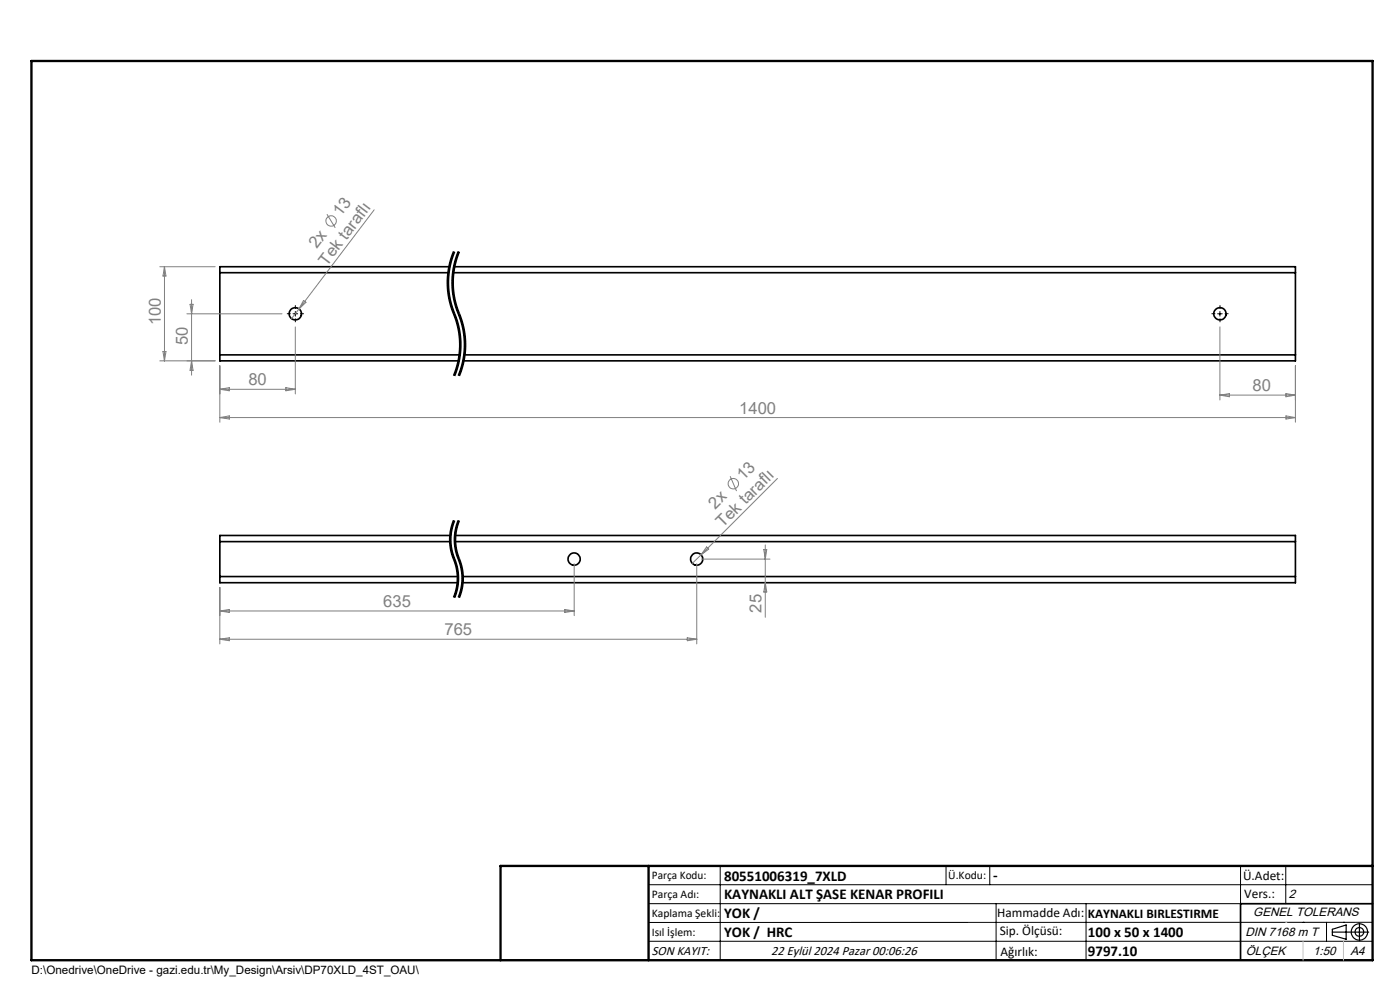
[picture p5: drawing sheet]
<svg xmlns="http://www.w3.org/2000/svg" width="297mm" height="210mm" viewBox="0 0 297 210" stroke-linecap="round" stroke-linejoin="round" font-family="sans-serif">
<g fill="none" stroke="#000" stroke-width=".35">
<path d="M46.6 57.8v17.5M46.6 57.8h48.5M95.4 56.6h-48.8v1.2M96.1 57.8h178.7M96.3 56.6h178.5v1.2M274.8 57.8v17.5M46.6 75.3v1.2h50.7M46.6 75.3h50.9M98.5 75.3h176.3M274.8 75.3v1.2h-176.5M46.6 114.9h48.9M46.6 114.9v7.4"/>
<path d="M95.5 113.6h-48.9v1.3M96.5 113.6h178.3v1.3M96.5 114.9h178.3M274.8 114.9v7.4M46.6 122.3v1.3h50.5M46.6 122.3h50.5M98.1 122.3h176.7M274.8 122.3v1.3h-176.7M291.2 191.7h-28v12"/>
<circle cx="62.7" cy="66.6" r="1.31"/>
<circle cx="258.8" cy="66.6" r="1.3"/>
<circle cx="121.8" cy="118.6" r="1.3"/>
<circle cx="147.8" cy="118.6" r="1.3"/>
</g>
<g fill="none" stroke="#808080" stroke-width=".21">
<path d="M33.9 56.6h11.7M34.9 56.6v19.9M34.9 56.6l.3 2h-.6zM69.4 45.4l1.7 2.9M79.4 44.5l-16 21M33.9 76.5h11.7M34.6 74.6h.6l-.3 1.9zM39.7 66.6h20.1M40.3 64.5h.7l-.4 2.1zM40.6 63.6v16M40.6 76.5l.4 2.1h-.7zM46.6 77.6v12"/>
<path d="M62.7 69.3v14.3M63.4 65.5l-1.6 2.1M64.4 63.7l.5 .4-1.5 1.4zM258.8 69.3v15.5M274.8 77.6v12M46.6 82.6l2-.4v.7zM46.6 88.6l2-.4v.7zM46.6 82.6h16.1M46.6 88.6h228.2M60.6 82.2l2.1 .4-2.1 .3zM258.8 83.8h16M258.8 83.8l2-.3v.7z"/>
<path d="M272.8 88.2l2 .4-2 .3zM272.8 83.5l2 .3-2 .4zM121.8 119.6v11M147.8 119.6v17M148.7 117.7l-1.8 1.8M148.8 118.6h14.5M149.9 116l.5 .5-1.7 1.2zM154.9 101l1.3 3.2M162 116.6h.7l-.4 2zM162.3 115.6v15.3M164.9 101.5l-16.2 16.2M46.6 124.6v12"/>
<path d="M46.6 129.6h75.2M46.6 129.6l2-.3v.6zM46.6 135.6l2-.3v.6zM46.6 135.6h101.2M119.8 129.3l2 .3-2 .3zM145.8 135.3l2 .3-2 .3zM162.3 123.6l.4 2h-.7z"/>
<circle cx="70.2" cy="46.9" r="1.11"/>
<circle cx="155.6" cy="102.6" r="1.11"/>
</g>
<path d="M96.3 53.4a17.1 17.1 0 0 0 0 13.1M97.3 53.4a17.1 17.1 0 0 0 0 13.1M96.3 66.5a17.1 17.1 0 0 1 0 13.2M97.3 66.5a17.1 17.1 0 0 1 0 13.2" fill="none" stroke="#000" stroke-width=".21" stroke-dasharray="6.3 1.3 1.3 1.3" stroke-dashoffset="1.5" stroke-linecap="butt"/>
<g fill="none" stroke="#000" stroke-width=".21">
<path d="M94.9 58.5v2.9M95 57.9l-.1 .6M95.5 56.8l-.2 1.7a17 17 0 0 0 .2 4.6M95.9 58.5v2.9M96.2 53.3l-.8 2.2-.4 2.4M96.3 53.4a17.8 17.8 0 0 0 .5 14.5 17.1 17.1 0 0 1-.5 11.8M96.5 56.8l-.2 1.7a17 17 0 0 0 .2 4.6M96.5 53.4l-1 3.4M97.2 53.3l-.9 2.8-.4 2.4M97.3 53.4a17.8 17.8 0 0 0 .5 14.5 17.1 17.1 0 0 1-.5 11.8M97.5 53.4l-1 3.4M62.2 66.6h.9"/>
<path d="M62.7 66.1v1M94.9 61.4l.1 .6M95 62a19.9 19.9 0 0 0 1.6 5.7M95.5 63.1l.9 3.1M95.9 61.4l.5 3 1.2 3.3M96.4 66.2l.1 .3zM96.5 63.1l.4 1.7 .8 2.2M96.5 66.5l1 3.4 .3 3.5M96.6 67.7l.3 1.1M96.9 68.8l.5 2.9M96.9 78.7l-.4 1.1M97.4 71.7v.6"/>
<path d="M97.4 72.3l-.1 3.4-.4 1.8-.7 2.2M97.6 67.7l.3 1.1M97.7 79.2l-.2 .6M97.7 67a17.3 17.3 0 0 1 1.1 6.4M97.8 73.4v.6a17.3 17.3 0 0 1-.9 4.7M97.9 68.8l.5 2.9M97.9 78.7l-.2 .5M98.4 71.7v.6M98.4 74.6l-.5 2.9-.7 2.2M98.4 72.3v2.3M98.8 73.4l-.3 3-.6 2.3M258.3 66.6h1"/>
<path d="M258.8 66.1v1M95.4 115.9l.3 1.4 1.1 3.5M95.7 113.6l.1 2.3 .5 2.2M96.1 111.8l-.4 1.8M96.2 110.3a10.8 10.8 0 0 0-.8 5.6M96.3 118.1l.1 .2M96.3 110.4a11.2 11.2 0 0 0 .4 9.1 10.6 10.6 0 0 1-.4 7.3M96.4 118.3l.1 .2zM96.4 115.9l.3 1.4 1.1 3.5M96.5 110.5l-.4 1.3M96.5 118.5l.6 1.8M96.7 113.6l.1 2.3 .5 2.2"/>
<path d="M97.1 111.8l-.4 1.8M97.2 110.3a10.8 10.8 0 0 0-.8 5.6M97.3 118.1l.5 1.3M97.3 110.4a11.2 11.2 0 0 0 .4 9.1 10.6 10.6 0 0 1-.4 7.3M97.5 110.5l-.4 1.3M97.8 119.4l.3 .9M96.8 120.8l.2 2.3M96.8 125.9l-.3 .9M97 123.1a10.5 10.5 0 0 1-.8 3.6M97.1 120.3l.1 .5a10.8 10.8 0 0 1 0 3.7M97.2 124.6l-.4 1.3M97.8 120.8l.2 2.3"/>
<path d="M97.8 125.9l-.3 .9M98 123.1a10.5 10.5 0 0 1-.8 3.6M98.1 120.3l.1 .5a10.8 10.8 0 0 1 0 3.7M98.2 124.6l-.4 1.3M137.6 187.7h153.6M137.6 191.7h153.6M137.6 199.7h153.6M152.8 183.7v20M200.7 183.7v4M210 183.7v4M211.3 191.7v12M230.4 191.7v12"/>
<path d="M263.2 183.7v20M272.8 183.7v8M276.4 195.6h.1M281.4 195.6v4.1M285 195.6h.1M291.2 195.6l-153.6 .1"/>
</g>
<path d="M96.3 110.4a10.6 10.6 0 0 0 0 8.2M96.3 118.6a10.6 10.6 0 0 1 0 8.2M97.3 110.4a10.6 10.6 0 0 0 0 8.2M97.3 118.6a10.6 10.6 0 0 1 0 8.2" fill="none" stroke="#000" stroke-width=".21" stroke-dasharray="6.3 1.3 1.3 1.3" stroke-dashoffset="4.1" stroke-linecap="butt"/>
<g fill="none" stroke="#000" stroke-width=".25">
<path d="M282.6 197.7h7.8M282.6 197.1l3-.9v3l-3-.8zM288.4 195.8v3.8M106.2 203.7h185"/>
<circle cx="288.4" cy="197.7" r="1.74"/>
<circle cx="288.4" cy="197.7" r=".93"/>
</g>
<path d="M61.7 66.5h-.8M62.7 65.5v-.8M62.7 67.5v.8M63.7 66.5h.8M257.8 66.5h-.8M258.8 65.5v-.8M258.8 67.5v.8M259.8 66.5h.8" fill="none" stroke="#000" stroke-width=".21" stroke-dasharray="15.2 1.3 1.3 1.3" stroke-linecap="butt"/>
<path d="M6.7 12.9h284.5v190.8h-284.5zM137.6 183.7v20M291.2 183.7h-185v20" fill="none" stroke="#000" stroke-width=".5"/>
<path d="M276.4 199.7v4M285 199.7v4" fill="none" stroke="#c0c0c0" stroke-width=".21"/>
<path d="M272.8 195.6h.1" fill="none" stroke="#c0c0c0" stroke-width=".25"/>
<g font-size="3.5" fill="#808080">
<text x="72.3" y="46.1" transform="rotate(-53 72.3 46.1)">13</text>
<text x="67.2" y="52.8" transform="rotate(-53 67.2 52.8)">2x</text>
<text x="69.3" y="56.5" transform="rotate(-53 69.3 56.5)">Tek taraflı</text>
<text x="34.1" y="69" transform="rotate(-90 34.1 69)">100</text>
<text x="39.9" y="73.2" transform="rotate(-90 39.9 73.2)">50</text>
<text x="52.7" y="81.8">80</text>
<text x="265.7" y="83">80</text>
<text x="156.8" y="87.8">1400</text>
<text x="157.7" y="102.1" transform="rotate(-45 157.7 102.1)">13</text>
<text x="151.7" y="108.1" transform="rotate(-45 151.7 108.1)">2x</text>
<text x="153.4" y="112.1" transform="rotate(-45 153.4 112.1)">Tek taraflı</text>
<text x="81.3" y="128.8">635</text>
<text x="161.6" y="129.9" transform="rotate(-90 161.6 129.9)">25</text>
<text x="94.3" y="134.8">765</text>
</g>
<g font-size="3.2">
<text x="153.6" y="186.8">80551006319_7XLD</text>
<text x="153.6" y="190.8">KAYNAKLI ALT ŞASE KENAR PROFILI</text>
<text x="210.7" y="186.6">-</text>
<text x="153.6" y="194.8">YOK /</text>
<text x="153.6" y="198.8">YOK / HRC</text>
<text x="230.8" y="198.7">100 x 50 x 1400</text>
<text x="230.8" y="202.8">9797.10</text>
</g>
<g font-size="2.8">
<text x="263.7" y="186.7">Ü.Adet:</text>
<text x="263.9" y="190.5">Vers.:</text>
<text x="211.5" y="194.5">Hammadde Adı:</text>
<text x="230.8" y="194.7">KAYNAKLI BIRLESTIRME</text>
<text x="138.3" y="202.6">SON KAYIT:</text>
<text x="163.6" y="202.6">22 Eylül 2024 Pazar 00:06:26</text>
<text x="212.1" y="198.4">Sip. Ölçüsü:</text>
<text x="212.2" y="202.7">Ağırlık:</text>
</g>
<g font-size="2.6">
<text x="273.4" y="190.4">2</text>
<text x="265.9" y="194.4">GENEL TOLERANS</text>
<text x="264.2" y="198.5">DIN 7168 m T</text>
<text x="264.3" y="202.6">ÖLÇEK</text>
<text x="278.5" y="202.6">1:50</text>
<text x="286.5" y="202.6">A4</text>
</g>
<g font-size="2.5">
<text x="138.3" y="186.4">Parça Kodu:</text>
<text x="138.3" y="190.5">Parça Adı:</text>
<text x="201.2" y="186.5">Ü.Kodu:</text>
<text x="138.3" y="194.5">Kaplama Şekli:</text>
<text x="138.3" y="198.6">Isıl İşlem:</text>
<text x="6.7" y="206.7">D:\Onedrive\OneDrive - gazi.edu.tr\My_Design\Arsiv\DP70XLD_4ST_OAU\</text>
</g>
</svg>
